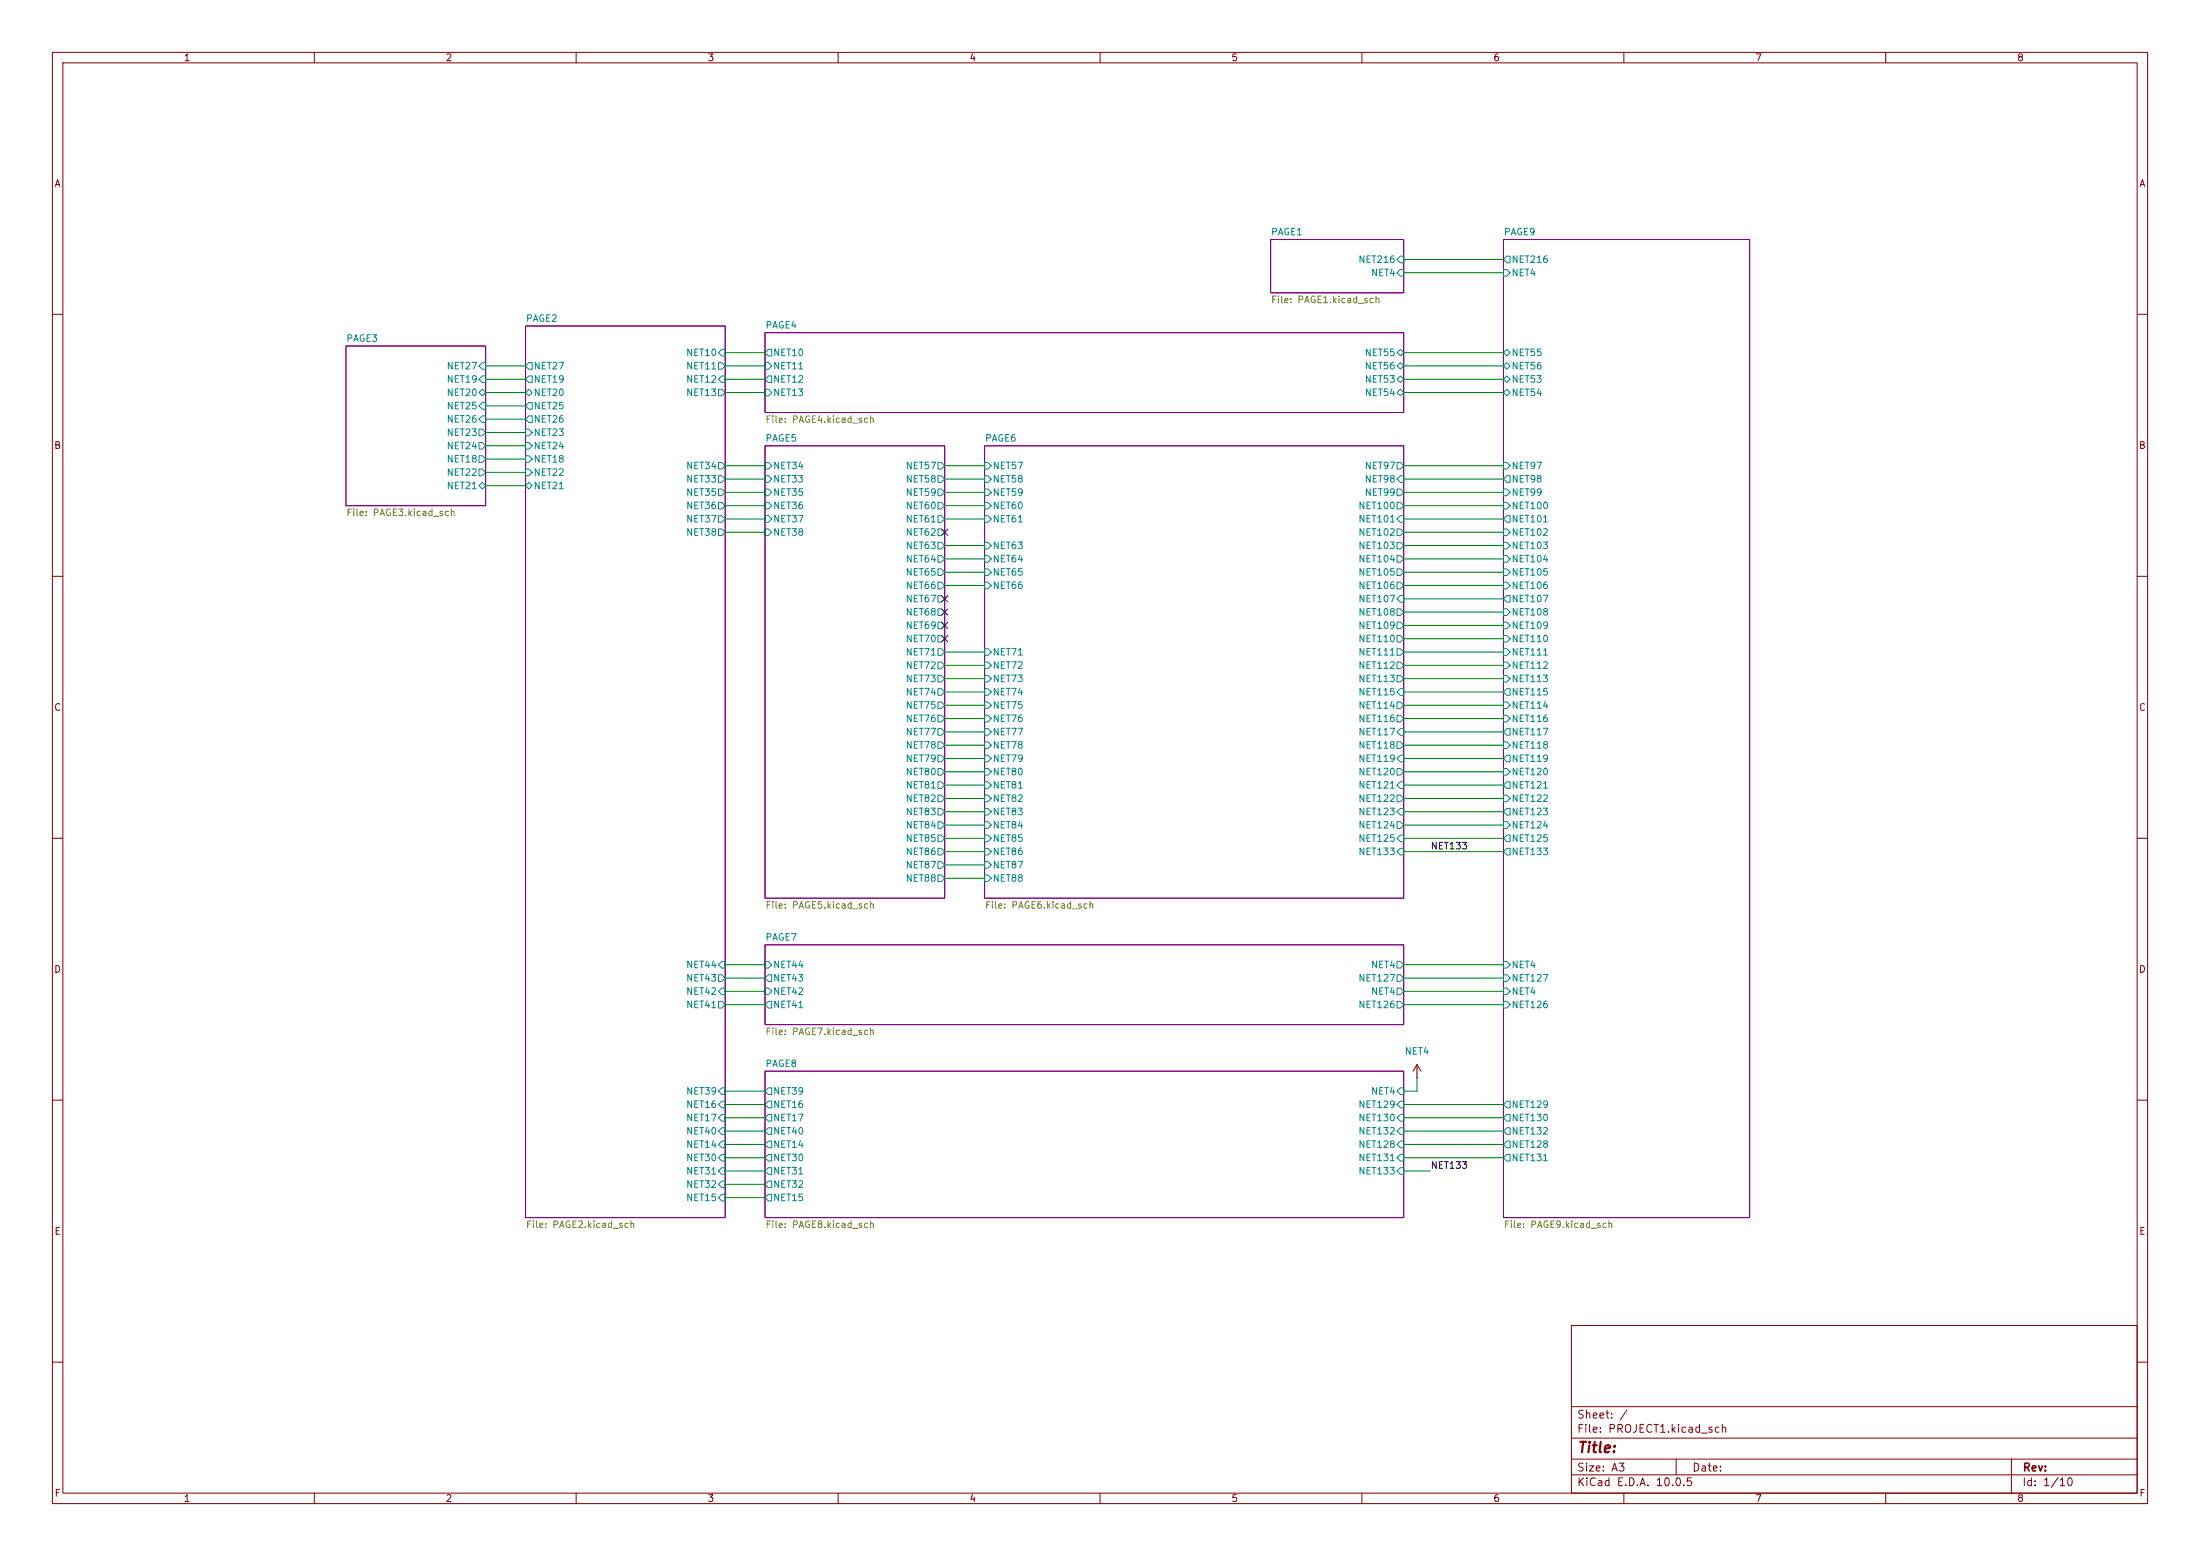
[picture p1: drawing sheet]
(kicad_sch
 (version 20260306)
 (generator "eeschema")
 (generator_version "10.0")
 (paper "A3")
 (lib_symbols
  (symbol "LIB1:+12V"
   (power global)
   (pin_numbers (hide yes))
   (pin_names
    (offset 0) (hide yes)) (exclude_from_sim no) (in_bom yes) (on_board yes)
   (in_pos_files yes)
   (duplicate_pin_numbers_are_jumpers no)
   (property "Reference" "#PWR" (at 0 -3.81 0) (show_name no) (do_not_autoplace no) (hide yes) (effects (font (size 1.27 1.27))))
   (property "Value" "NET4" (at 0 3.556 0) (show_name no) (do_not_autoplace no) (effects (font (size 1.27 1.27))))
   (property "Footprint" "" (at 0 0 0) (show_name no) (do_not_autoplace no) (hide yes) (effects (font (size 1.27 1.27))))
   (property "Datasheet" "" (at 0 0 0) (show_name no) (do_not_autoplace no) (hide yes) (effects (font (size 1.27 1.27))))
   (property "Description" "Power symbol creates a global label with name \"+12V\"" (at 0 0 0) (show_name no) (do_not_autoplace no) (hide yes) (effects (font (size 1.27 1.27))))
   (symbol "+12V_0_1"
    (polyline (pts (xy -0.762 1.27) (xy 0 2.54)) (stroke (width 0) (type default)) (fill (type none)))
    (polyline (pts (xy 0 2.54) (xy 0.762 1.27)) (stroke (width 0) (type default)) (fill (type none)))
    (polyline (pts (xy 0 0) (xy 0 2.54)) (stroke (width 0) (type default)) (fill (type none))))
   (symbol "+12V_1_1"
    (pin power_in line (at 0 0 90) (length 0) (name "" (effects (font (size 1.27 1.27)))) (number "1" (effects (font (size 1.27 1.27))))))
   (embedded_fonts no)))
 (no_connect
  (at 180.34 119.38))
 (no_connect
  (at 180.34 116.84))
 (no_connect
  (at 180.34 121.92))
 (no_connect
  (at 180.34 114.3))
 (no_connect
  (at 180.34 101.6))
 (wire
  (pts (xy 138.43 220.98) (xy 146.05 220.98))
  (stroke (width 0) (type default)))
 (wire
  (pts (xy 138.43 88.9) (xy 146.05 88.9))
  (stroke (width 0) (type default)))
 (wire
  (pts (xy 267.97 144.78) (xy 287.02 144.78))
  (stroke (width 0) (type default)))
 (wire
  (pts (xy 267.97 67.31) (xy 287.02 67.31))
  (stroke (width 0) (type default)))
 (wire
  (pts (xy 180.34 106.68) (xy 187.96 106.68))
  (stroke (width 0) (type default)))
 (wire
  (pts (xy 138.43 215.9) (xy 146.05 215.9))
  (stroke (width 0) (type default)))
 (wire
  (pts (xy 180.34 167.64) (xy 187.96 167.64))
  (stroke (width 0) (type default)))
 (wire
  (pts (xy 180.34 99.06) (xy 187.96 99.06))
  (stroke (width 0) (type default)))
 (wire
  (pts (xy 267.97 127) (xy 287.02 127))
  (stroke (width 0) (type default)))
 (wire
  (pts (xy 267.97 162.56) (xy 287.02 162.56))
  (stroke (width 0) (type default)))
 (wire
  (pts (xy 180.34 162.56) (xy 187.96 162.56))
  (stroke (width 0) (type default)))
 (wire
  (pts (xy 92.71 90.17) (xy 100.33 90.17))
  (stroke (width 0) (type default)))
 (wire
  (pts (xy 180.34 160.02) (xy 187.96 160.02))
  (stroke (width 0) (type default)))
 (wire
  (pts (xy 267.97 191.77) (xy 287.02 191.77))
  (stroke (width 0) (type default)))
 (wire
  (pts (xy 267.97 121.92) (xy 287.02 121.92))
  (stroke (width 0) (type default)))
 (wire
  (pts (xy 267.97 154.94) (xy 287.02 154.94))
  (stroke (width 0) (type default)))
 (wire
  (pts (xy 138.43 226.06) (xy 146.05 226.06))
  (stroke (width 0) (type default)))
 (wire
  (pts (xy 267.97 137.16) (xy 287.02 137.16))
  (stroke (width 0) (type default)))
 (wire
  (pts (xy 92.71 87.63) (xy 100.33 87.63))
  (stroke (width 0) (type default)))
 (wire
  (pts (xy 267.97 99.06) (xy 287.02 99.06))
  (stroke (width 0) (type default)))
 (wire
  (pts (xy 138.43 189.23) (xy 146.05 189.23))
  (stroke (width 0) (type default)))
 (wire
  (pts (xy 267.97 218.44) (xy 287.02 218.44))
  (stroke (width 0) (type default)))
 (wire
  (pts (xy 267.97 129.54) (xy 287.02 129.54))
  (stroke (width 0) (type default)))
 (wire
  (pts (xy 138.43 218.44) (xy 146.05 218.44))
  (stroke (width 0) (type default)))
 (wire
  (pts (xy 92.71 69.85) (xy 100.33 69.85))
  (stroke (width 0) (type default)))
 (wire
  (pts (xy 267.97 147.32) (xy 287.02 147.32))
  (stroke (width 0) (type default)))
 (wire
  (pts (xy 138.43 228.6) (xy 146.05 228.6))
  (stroke (width 0) (type default)))
 (wire
  (pts (xy 267.97 157.48) (xy 287.02 157.48))
  (stroke (width 0) (type default)))
 (wire
  (pts (xy 267.97 72.39) (xy 287.02 72.39))
  (stroke (width 0) (type default)))
 (wire
  (pts (xy 138.43 74.93) (xy 146.05 74.93))
  (stroke (width 0) (type default)))
 (wire
  (pts (xy 180.34 104.14) (xy 187.96 104.14))
  (stroke (width 0) (type default)))
 (wire
  (pts (xy 180.34 157.48) (xy 187.96 157.48))
  (stroke (width 0) (type default)))
 (wire
  (pts (xy 138.43 208.28) (xy 146.05 208.28))
  (stroke (width 0) (type default)))
 (wire
  (pts (xy 267.97 210.82) (xy 287.02 210.82))
  (stroke (width 0) (type default)))
 (wire
  (pts (xy 92.71 92.71) (xy 100.33 92.71))
  (stroke (width 0) (type default)))
 (wire
  (pts (xy 180.34 142.24) (xy 187.96 142.24))
  (stroke (width 0) (type default)))
 (wire
  (pts (xy 267.97 220.98) (xy 287.02 220.98))
  (stroke (width 0) (type default)))
 (wire
  (pts (xy 138.43 99.06) (xy 146.05 99.06))
  (stroke (width 0) (type default)))
 (wire
  (pts (xy 138.43 213.36) (xy 146.05 213.36))
  (stroke (width 0) (type default)))
 (wire
  (pts (xy 138.43 210.82) (xy 146.05 210.82))
  (stroke (width 0) (type default)))
 (wire
  (pts (xy 180.34 149.86) (xy 187.96 149.86))
  (stroke (width 0) (type default)))
 (wire
  (pts (xy 180.34 137.16) (xy 187.96 137.16))
  (stroke (width 0) (type default)))
 (wire
  (pts (xy 180.34 91.44) (xy 187.96 91.44))
  (stroke (width 0) (type default)))
 (wire
  (pts (xy 267.97 69.85) (xy 287.02 69.85))
  (stroke (width 0) (type default)))
 (wire
  (pts (xy 270.51 208.28) (xy 267.97 208.28))
  (stroke (width 0) (type default)))
 (wire
  (pts (xy 180.34 139.7) (xy 187.96 139.7))
  (stroke (width 0) (type default)))
 (wire
  (pts (xy 267.97 152.4) (xy 287.02 152.4))
  (stroke (width 0) (type default)))
 (wire
  (pts (xy 267.97 215.9) (xy 287.02 215.9))
  (stroke (width 0) (type default)))
 (wire
  (pts (xy 180.34 88.9) (xy 187.96 88.9))
  (stroke (width 0) (type default)))
 (wire
  (pts (xy 267.97 74.93) (xy 287.02 74.93))
  (stroke (width 0) (type default)))
 (wire
  (pts (xy 138.43 186.69) (xy 146.05 186.69))
  (stroke (width 0) (type default)))
 (wire
  (pts (xy 92.71 80.01) (xy 100.33 80.01))
  (stroke (width 0) (type default)))
 (wire
  (pts (xy 180.34 134.62) (xy 187.96 134.62))
  (stroke (width 0) (type default)))
 (wire
  (pts (xy 267.97 91.44) (xy 287.02 91.44))
  (stroke (width 0) (type default)))
 (wire
  (pts (xy 92.71 74.93) (xy 100.33 74.93))
  (stroke (width 0) (type default)))
 (wire
  (pts (xy 267.97 149.86) (xy 287.02 149.86))
  (stroke (width 0) (type default)))
 (wire
  (pts (xy 138.43 93.98) (xy 146.05 93.98))
  (stroke (width 0) (type default)))
 (wire
  (pts (xy 273.05 223.52) (xy 267.97 223.52))
  (stroke (width 0) (type default)))
 (wire
  (pts (xy 267.97 189.23) (xy 287.02 189.23))
  (stroke (width 0) (type default)))
 (wire
  (pts (xy 180.34 132.08) (xy 187.96 132.08))
  (stroke (width 0) (type default)))
 (wire
  (pts (xy 267.97 109.22) (xy 287.02 109.22))
  (stroke (width 0) (type default)))
 (wire
  (pts (xy 138.43 96.52) (xy 146.05 96.52))
  (stroke (width 0) (type default)))
 (wire
  (pts (xy 180.34 129.54) (xy 187.96 129.54))
  (stroke (width 0) (type default)))
 (wire
  (pts (xy 92.71 72.39) (xy 100.33 72.39))
  (stroke (width 0) (type default)))
 (wire
  (pts (xy 267.97 114.3) (xy 287.02 114.3))
  (stroke (width 0) (type default)))
 (wire
  (pts (xy 180.34 127) (xy 187.96 127))
  (stroke (width 0) (type default)))
 (wire
  (pts (xy 267.97 134.62) (xy 287.02 134.62))
  (stroke (width 0) (type default)))
 (wire
  (pts (xy 267.97 52.07) (xy 287.02 52.07))
  (stroke (width 0) (type default)))
 (wire
  (pts (xy 267.97 88.9) (xy 287.02 88.9))
  (stroke (width 0) (type default)))
 (wire
  (pts (xy 267.97 111.76) (xy 287.02 111.76))
  (stroke (width 0) (type default)))
 (wire
  (pts (xy 138.43 184.15) (xy 146.05 184.15))
  (stroke (width 0) (type default)))
 (wire
  (pts (xy 267.97 132.08) (xy 287.02 132.08))
  (stroke (width 0) (type default)))
 (wire
  (pts (xy 267.97 116.84) (xy 287.02 116.84))
  (stroke (width 0) (type default)))
 (wire
  (pts (xy 267.97 184.15) (xy 287.02 184.15))
  (stroke (width 0) (type default)))
 (wire
  (pts (xy 180.34 144.78) (xy 187.96 144.78))
  (stroke (width 0) (type default)))
 (wire
  (pts (xy 180.34 111.76) (xy 187.96 111.76))
  (stroke (width 0) (type default)))
 (wire
  (pts (xy 138.43 191.77) (xy 146.05 191.77))
  (stroke (width 0) (type default)))
 (wire
  (pts (xy 180.34 109.22) (xy 187.96 109.22))
  (stroke (width 0) (type default)))
 (wire
  (pts (xy 267.97 139.7) (xy 287.02 139.7))
  (stroke (width 0) (type default)))
 (wire
  (pts (xy 267.97 96.52) (xy 287.02 96.52))
  (stroke (width 0) (type default)))
 (wire
  (pts (xy 267.97 49.53) (xy 287.02 49.53))
  (stroke (width 0) (type default)))
 (wire
  (pts (xy 180.34 124.46) (xy 187.96 124.46))
  (stroke (width 0) (type default)))
 (wire
  (pts (xy 270.51 205.74) (xy 270.51 208.28))
  (stroke (width 0) (type default)))
 (wire
  (pts (xy 138.43 69.85) (xy 146.05 69.85))
  (stroke (width 0) (type default)))
 (wire
  (pts (xy 180.34 165.1) (xy 187.96 165.1))
  (stroke (width 0) (type default)))
 (wire
  (pts (xy 267.97 106.68) (xy 287.02 106.68))
  (stroke (width 0) (type default)))
 (wire
  (pts (xy 267.97 213.36) (xy 287.02 213.36))
  (stroke (width 0) (type default)))
 (wire
  (pts (xy 267.97 142.24) (xy 287.02 142.24))
  (stroke (width 0) (type default)))
 (wire
  (pts (xy 92.71 85.09) (xy 100.33 85.09))
  (stroke (width 0) (type default)))
 (wire
  (pts (xy 267.97 186.69) (xy 287.02 186.69))
  (stroke (width 0) (type default)))
 (wire
  (pts (xy 267.97 104.14) (xy 287.02 104.14))
  (stroke (width 0) (type default)))
 (wire
  (pts (xy 267.97 119.38) (xy 287.02 119.38))
  (stroke (width 0) (type default)))
 (wire
  (pts (xy 180.34 152.4) (xy 187.96 152.4))
  (stroke (width 0) (type default)))
 (wire
  (pts (xy 92.71 82.55) (xy 100.33 82.55))
  (stroke (width 0) (type default)))
 (wire
  (pts (xy 138.43 67.31) (xy 146.05 67.31))
  (stroke (width 0) (type default)))
 (wire
  (pts (xy 180.34 147.32) (xy 187.96 147.32))
  (stroke (width 0) (type default)))
 (wire
  (pts (xy 92.71 77.47) (xy 100.33 77.47))
  (stroke (width 0) (type default)))
 (wire
  (pts (xy 180.34 96.52) (xy 187.96 96.52))
  (stroke (width 0) (type default)))
 (wire
  (pts (xy 267.97 101.6) (xy 287.02 101.6))
  (stroke (width 0) (type default)))
 (wire
  (pts (xy 180.34 154.94) (xy 187.96 154.94))
  (stroke (width 0) (type default)))
 (wire
  (pts (xy 267.97 124.46) (xy 287.02 124.46))
  (stroke (width 0) (type default)))
 (wire
  (pts (xy 267.97 160.02) (xy 287.02 160.02))
  (stroke (width 0) (type default)))
 (wire
  (pts (xy 138.43 91.44) (xy 146.05 91.44))
  (stroke (width 0) (type default)))
 (wire
  (pts (xy 180.34 93.98) (xy 187.96 93.98))
  (stroke (width 0) (type default)))
 (wire
  (pts (xy 138.43 72.39) (xy 146.05 72.39))
  (stroke (width 0) (type default)))
 (wire
  (pts (xy 138.43 101.6) (xy 146.05 101.6))
  (stroke (width 0) (type default)))
 (wire
  (pts (xy 267.97 93.98) (xy 287.02 93.98))
  (stroke (width 0) (type default)))
 (wire
  (pts (xy 138.43 223.52) (xy 146.05 223.52))
  (stroke (width 0) (type default)))
 (label "NET133"
  (at 273.05 223.52 0)
  (effects (font (size 1.27 1.27)) (justify left bottom)))
 (label "NET133"
  (at 273.05 162.56 0)
  (effects (font (size 1.27 1.27)) (justify left bottom)))
 (symbol
  (lib_id "LIB1:+12V")
  (at 270.51 205.74 0)
  (unit 1)
  (body_style 1)
  (exclude_from_sim no)
  (in_bom yes)
  (on_board yes)
  (in_pos_files yes)
  (dnp no)
  (fields_autoplaced yes)
  (property "Reference" "#PWR0147" (at 270.51 209.55 0) (hide yes) (show_name no) (do_not_autoplace no) (effects (font (size 1.27 1.27))))
  (property "Value" "NET4" (at 270.51 200.66 0) (show_name no) (do_not_autoplace no) (effects (font (size 1.27 1.27))))
  (property "Footprint" "" (at 270.51 205.74 0) (hide yes) (show_name no) (do_not_autoplace no) (effects (font (size 1.27 1.27))))
  (property "Datasheet" "" (at 270.51 205.74 0) (hide yes) (show_name no) (do_not_autoplace no) (effects (font (size 1.27 1.27))))
  (property "Description" "Power symbol creates a global label with name \"+12V\"" (at 270.51 205.74 0) (hide yes) (show_name no) (do_not_autoplace no) (effects (font (size 1.27 1.27))))
  (pin "1"))
 (sheet
  (at 100.33 62.23)
  (size 38.1 170.18)
  (exclude_from_sim no)
  (in_bom yes)
  (on_board yes)
  (dnp no)
  (fields_autoplaced yes)
  (stroke (width 0.1524) (type solid))
  (fill (color 0 0 0 0))
  (property "Sheetname" "PAGE2" (at 100.33 61.5184 0) (show_name no) (do_not_autoplace no) (effects (font (size 1.27 1.27)) (justify left bottom)))
  (property "Sheetfile" "PAGE2.kicad_sch" (at 100.33 232.9946 0) (show_name no) (do_not_autoplace no) (effects (font (size 1.27 1.27)) (justify left top)))
  (pin "NET18" input (at 100.33 87.63 180) (effects (font (size 1.27 1.27)) (justify left)))
  (pin "NET19" output (at 100.33 72.39 180) (effects (font (size 1.27 1.27)) (justify left)))
  (pin "NET20" bidirectional (at 100.33 74.93 180) (effects (font (size 1.27 1.27)) (justify left)))
  (pin "NET21" bidirectional (at 100.33 92.71 180) (effects (font (size 1.27 1.27)) (justify left)))
  (pin "NET22" input (at 100.33 90.17 180) (effects (font (size 1.27 1.27)) (justify left)))
  (pin "NET23" input (at 100.33 82.55 180) (effects (font (size 1.27 1.27)) (justify left)))
  (pin "NET24" input (at 100.33 85.09 180) (effects (font (size 1.27 1.27)) (justify left)))
  (pin "NET25" output (at 100.33 77.47 180) (effects (font (size 1.27 1.27)) (justify left)))
  (pin "NET26" output (at 100.33 80.01 180) (effects (font (size 1.27 1.27)) (justify left)))
  (pin "NET27" output (at 100.33 69.85 180) (effects (font (size 1.27 1.27)) (justify left)))
  (pin "NET10" input (at 138.43 67.31 0) (effects (font (size 1.27 1.27)) (justify right)))
  (pin "NET11" output (at 138.43 69.85 0) (effects (font (size 1.27 1.27)) (justify right)))
  (pin "NET12" input (at 138.43 72.39 0) (effects (font (size 1.27 1.27)) (justify right)))
  (pin "NET13" output (at 138.43 74.93 0) (effects (font (size 1.27 1.27)) (justify right)))
  (pin "NET33" output (at 138.43 91.44 0) (effects (font (size 1.27 1.27)) (justify right)))
  (pin "NET34" output (at 138.43 88.9 0) (effects (font (size 1.27 1.27)) (justify right)))
  (pin "NET35" output (at 138.43 93.98 0) (effects (font (size 1.27 1.27)) (justify right)))
  (pin "NET36" output (at 138.43 96.52 0) (effects (font (size 1.27 1.27)) (justify right)))
  (pin "NET37" output (at 138.43 99.06 0) (effects (font (size 1.27 1.27)) (justify right)))
  (pin "NET38" output (at 138.43 101.6 0) (effects (font (size 1.27 1.27)) (justify right)))
  (pin "NET41" output (at 138.43 191.77 0) (effects (font (size 1.27 1.27)) (justify right)))
  (pin "NET42" input (at 138.43 189.23 0) (effects (font (size 1.27 1.27)) (justify right)))
  (pin "NET43" output (at 138.43 186.69 0) (effects (font (size 1.27 1.27)) (justify right)))
  (pin "NET44" input (at 138.43 184.15 0) (effects (font (size 1.27 1.27)) (justify right)))
  (pin "NET14" input (at 138.43 218.44 0) (effects (font (size 1.27 1.27)) (justify right)))
  (pin "NET16" input (at 138.43 210.82 0) (effects (font (size 1.27 1.27)) (justify right)))
  (pin "NET17" input (at 138.43 213.36 0) (effects (font (size 1.27 1.27)) (justify right)))
  (pin "NET30" input (at 138.43 220.98 0) (effects (font (size 1.27 1.27)) (justify right)))
  (pin "NET39" input (at 138.43 208.28 0) (effects (font (size 1.27 1.27)) (justify right)))
  (pin "NET40" input (at 138.43 215.9 0) (effects (font (size 1.27 1.27)) (justify right)))
  (pin "NET31" input (at 138.43 223.52 0) (effects (font (size 1.27 1.27)) (justify right)))
  (pin "NET32" input (at 138.43 226.06 0) (effects (font (size 1.27 1.27)) (justify right)))
  (pin "NET15" input (at 138.43 228.6 0) (effects (font (size 1.27 1.27)) (justify right))))
 (sheet
  (at 146.05 63.5)
  (size 121.92 15.24)
  (exclude_from_sim no)
  (in_bom yes)
  (on_board yes)
  (dnp no)
  (fields_autoplaced yes)
  (stroke (width 0.1524) (type solid))
  (fill (color 0 0 0 0))
  (property "Sheetname" "PAGE4" (at 146.05 62.7884 0) (show_name no) (do_not_autoplace no) (effects (font (size 1.27 1.27)) (justify left bottom)))
  (property "Sheetfile" "PAGE4.kicad_sch" (at 146.05 79.3246 0) (show_name no) (do_not_autoplace no) (effects (font (size 1.27 1.27)) (justify left top)))
  (pin "NET53" bidirectional (at 267.97 72.39 0) (effects (font (size 1.27 1.27)) (justify right)))
  (pin "NET54" bidirectional (at 267.97 74.93 0) (effects (font (size 1.27 1.27)) (justify right)))
  (pin "NET10" output (at 146.05 67.31 180) (effects (font (size 1.27 1.27)) (justify left)))
  (pin "NET11" input (at 146.05 69.85 180) (effects (font (size 1.27 1.27)) (justify left)))
  (pin "NET55" bidirectional (at 267.97 67.31 0) (effects (font (size 1.27 1.27)) (justify right)))
  (pin "NET56" bidirectional (at 267.97 69.85 0) (effects (font (size 1.27 1.27)) (justify right)))
  (pin "NET12" output (at 146.05 72.39 180) (effects (font (size 1.27 1.27)) (justify left)))
  (pin "NET13" input (at 146.05 74.93 180) (effects (font (size 1.27 1.27)) (justify left))))
 (sheet
  (at 146.05 204.47)
  (size 121.92 27.94)
  (exclude_from_sim no)
  (in_bom yes)
  (on_board yes)
  (dnp no)
  (fields_autoplaced yes)
  (stroke (width 0.1524) (type solid))
  (fill (color 0 0 0 0))
  (property "Sheetname" "PAGE8" (at 146.05 203.7584 0) (show_name no) (do_not_autoplace no) (effects (font (size 1.27 1.27)) (justify left bottom)))
  (property "Sheetfile" "PAGE8.kicad_sch" (at 146.05 232.9946 0) (show_name no) (do_not_autoplace no) (effects (font (size 1.27 1.27)) (justify left top)))
  (pin "NET4" input (at 267.97 208.28 0) (effects (font (size 1.27 1.27)) (justify right)))
  (pin "NET14" output (at 146.05 218.44 180) (effects (font (size 1.27 1.27)) (justify left)))
  (pin "NET128" input (at 267.97 218.44 0) (effects (font (size 1.27 1.27)) (justify right)))
  (pin "NET16" output (at 146.05 210.82 180) (effects (font (size 1.27 1.27)) (justify left)))
  (pin "NET129" input (at 267.97 210.82 0) (effects (font (size 1.27 1.27)) (justify right)))
  (pin "NET17" output (at 146.05 213.36 180) (effects (font (size 1.27 1.27)) (justify left)))
  (pin "NET130" input (at 267.97 213.36 0) (effects (font (size 1.27 1.27)) (justify right)))
  (pin "NET39" output (at 146.05 208.28 180) (effects (font (size 1.27 1.27)) (justify left)))
  (pin "NET40" output (at 146.05 215.9 180) (effects (font (size 1.27 1.27)) (justify left)))
  (pin "NET132" input (at 267.97 215.9 0) (effects (font (size 1.27 1.27)) (justify right)))
  (pin "NET30" output (at 146.05 220.98 180) (effects (font (size 1.27 1.27)) (justify left)))
  (pin "NET131" input (at 267.97 220.98 0) (effects (font (size 1.27 1.27)) (justify right)))
  (pin "NET31" output (at 146.05 223.52 180) (effects (font (size 1.27 1.27)) (justify left)))
  (pin "NET32" output (at 146.05 226.06 180) (effects (font (size 1.27 1.27)) (justify left)))
  (pin "NET15" output (at 146.05 228.6 180) (effects (font (size 1.27 1.27)) (justify left)))
  (pin "NET133" input (at 267.97 223.52 0) (effects (font (size 1.27 1.27)) (justify right))))
 (sheet
  (at 66.04 66.04)
  (size 26.67 30.48)
  (exclude_from_sim no)
  (in_bom yes)
  (on_board yes)
  (dnp no)
  (fields_autoplaced yes)
  (stroke (width 0.1524) (type solid))
  (fill (color 0 0 0 0))
  (property "Sheetname" "PAGE3" (at 66.04 65.3284 0) (show_name no) (do_not_autoplace no) (effects (font (size 1.27 1.27)) (justify left bottom)))
  (property "Sheetfile" "PAGE3.kicad_sch" (at 66.04 97.1046 0) (show_name no) (do_not_autoplace no) (effects (font (size 1.27 1.27)) (justify left top)))
  (pin "NET18" output (at 92.71 87.63 0) (effects (font (size 1.27 1.27)) (justify right)))
  (pin "NET19" input (at 92.71 72.39 0) (effects (font (size 1.27 1.27)) (justify right)))
  (pin "NET20" bidirectional (at 92.71 74.93 0) (effects (font (size 1.27 1.27)) (justify right)))
  (pin "NET21" bidirectional (at 92.71 92.71 0) (effects (font (size 1.27 1.27)) (justify right)))
  (pin "NET22" output (at 92.71 90.17 0) (effects (font (size 1.27 1.27)) (justify right)))
  (pin "NET23" output (at 92.71 82.55 0) (effects (font (size 1.27 1.27)) (justify right)))
  (pin "NET24" output (at 92.71 85.09 0) (effects (font (size 1.27 1.27)) (justify right)))
  (pin "NET25" input (at 92.71 77.47 0) (effects (font (size 1.27 1.27)) (justify right)))
  (pin "NET26" input (at 92.71 80.01 0) (effects (font (size 1.27 1.27)) (justify right)))
  (pin "NET27" input (at 92.71 69.85 0) (effects (font (size 1.27 1.27)) (justify right))))
 (sheet
  (at 146.05 180.34)
  (size 121.92 15.24)
  (exclude_from_sim no)
  (in_bom yes)
  (on_board yes)
  (dnp no)
  (fields_autoplaced yes)
  (stroke (width 0.1524) (type solid))
  (fill (color 0 0 0 0))
  (property "Sheetname" "PAGE7" (at 146.05 179.6284 0) (show_name no) (do_not_autoplace no) (effects (font (size 1.27 1.27)) (justify left bottom)))
  (property "Sheetfile" "PAGE7.kicad_sch" (at 146.05 196.1646 0) (show_name no) (do_not_autoplace no) (effects (font (size 1.27 1.27)) (justify left top)))
  (pin "NET126" output (at 267.97 191.77 0) (effects (font (size 1.27 1.27)) (justify right)))
  (pin "NET4" output (at 267.97 189.23 0) (effects (font (size 1.27 1.27)) (justify right)))
  (pin "NET41" output (at 146.05 191.77 180) (effects (font (size 1.27 1.27)) (justify left)))
  (pin "NET42" input (at 146.05 189.23 180) (effects (font (size 1.27 1.27)) (justify left)))
  (pin "NET127" output (at 267.97 186.69 0) (effects (font (size 1.27 1.27)) (justify right)))
  (pin "NET4" output (at 267.97 184.15 0) (effects (font (size 1.27 1.27)) (justify right)))
  (pin "NET43" output (at 146.05 186.69 180) (effects (font (size 1.27 1.27)) (justify left)))
  (pin "NET44" input (at 146.05 184.15 180) (effects (font (size 1.27 1.27)) (justify left))))
 (sheet
  (at 287.02 45.72)
  (size 46.99 186.69)
  (exclude_from_sim no)
  (in_bom yes)
  (on_board yes)
  (dnp no)
  (fields_autoplaced yes)
  (stroke (width 0.1524) (type solid))
  (fill (color 0 0 0 0))
  (property "Sheetname" "PAGE9" (at 287.02 45.0084 0) (show_name no) (do_not_autoplace no) (effects (font (size 1.27 1.27)) (justify left bottom)))
  (property "Sheetfile" "PAGE9.kicad_sch" (at 287.02 232.9946 0) (show_name no) (do_not_autoplace no) (effects (font (size 1.27 1.27)) (justify left top)))
  (pin "NET97" input (at 287.02 88.9 180) (effects (font (size 1.27 1.27)) (justify left)))
  (pin "NET98" output (at 287.02 91.44 180) (effects (font (size 1.27 1.27)) (justify left)))
  (pin "NET99" input (at 287.02 93.98 180) (effects (font (size 1.27 1.27)) (justify left)))
  (pin "NET100" input (at 287.02 96.52 180) (effects (font (size 1.27 1.27)) (justify left)))
  (pin "NET102" input (at 287.02 101.6 180) (effects (font (size 1.27 1.27)) (justify left)))
  (pin "NET103" input (at 287.02 104.14 180) (effects (font (size 1.27 1.27)) (justify left)))
  (pin "NET104" input (at 287.02 106.68 180) (effects (font (size 1.27 1.27)) (justify left)))
  (pin "NET105" input (at 287.02 109.22 180) (effects (font (size 1.27 1.27)) (justify left)))
  (pin "NET106" input (at 287.02 111.76 180) (effects (font (size 1.27 1.27)) (justify left)))
  (pin "NET108" input (at 287.02 116.84 180) (effects (font (size 1.27 1.27)) (justify left)))
  (pin "NET109" input (at 287.02 119.38 180) (effects (font (size 1.27 1.27)) (justify left)))
  (pin "NET110" input (at 287.02 121.92 180) (effects (font (size 1.27 1.27)) (justify left)))
  (pin "NET111" input (at 287.02 124.46 180) (effects (font (size 1.27 1.27)) (justify left)))
  (pin "NET112" input (at 287.02 127 180) (effects (font (size 1.27 1.27)) (justify left)))
  (pin "NET113" input (at 287.02 129.54 180) (effects (font (size 1.27 1.27)) (justify left)))
  (pin "NET114" input (at 287.02 134.62 180) (effects (font (size 1.27 1.27)) (justify left)))
  (pin "NET115" output (at 287.02 132.08 180) (effects (font (size 1.27 1.27)) (justify left)))
  (pin "NET116" input (at 287.02 137.16 180) (effects (font (size 1.27 1.27)) (justify left)))
  (pin "NET117" output (at 287.02 139.7 180) (effects (font (size 1.27 1.27)) (justify left)))
  (pin "NET118" input (at 287.02 142.24 180) (effects (font (size 1.27 1.27)) (justify left)))
  (pin "NET119" output (at 287.02 144.78 180) (effects (font (size 1.27 1.27)) (justify left)))
  (pin "NET120" input (at 287.02 147.32 180) (effects (font (size 1.27 1.27)) (justify left)))
  (pin "NET121" output (at 287.02 149.86 180) (effects (font (size 1.27 1.27)) (justify left)))
  (pin "NET122" input (at 287.02 152.4 180) (effects (font (size 1.27 1.27)) (justify left)))
  (pin "NET123" output (at 287.02 154.94 180) (effects (font (size 1.27 1.27)) (justify left)))
  (pin "NET124" input (at 287.02 157.48 180) (effects (font (size 1.27 1.27)) (justify left)))
  (pin "NET125" output (at 287.02 160.02 180) (effects (font (size 1.27 1.27)) (justify left)))
  (pin "NET101" output (at 287.02 99.06 180) (effects (font (size 1.27 1.27)) (justify left)))
  (pin "NET107" output (at 287.02 114.3 180) (effects (font (size 1.27 1.27)) (justify left)))
  (pin "NET216" output (at 287.02 49.53 180) (effects (font (size 1.27 1.27)) (justify left)))
  (pin "NET4" output (at 287.02 52.07 180) (effects (font (size 1.27 1.27)) (justify left)))
  (pin "NET53" bidirectional (at 287.02 72.39 180) (effects (font (size 1.27 1.27)) (justify left)))
  (pin "NET54" bidirectional (at 287.02 74.93 180) (effects (font (size 1.27 1.27)) (justify left)))
  (pin "NET55" bidirectional (at 287.02 67.31 180) (effects (font (size 1.27 1.27)) (justify left)))
  (pin "NET56" bidirectional (at 287.02 69.85 180) (effects (font (size 1.27 1.27)) (justify left)))
  (pin "NET128" output (at 287.02 218.44 180) (effects (font (size 1.27 1.27)) (justify left)))
  (pin "NET129" output (at 287.02 210.82 180) (effects (font (size 1.27 1.27)) (justify left)))
  (pin "NET130" output (at 287.02 213.36 180) (effects (font (size 1.27 1.27)) (justify left)))
  (pin "NET131" output (at 287.02 220.98 180) (effects (font (size 1.27 1.27)) (justify left)))
  (pin "NET132" output (at 287.02 215.9 180) (effects (font (size 1.27 1.27)) (justify left)))
  (pin "NET126" input (at 287.02 191.77 180) (effects (font (size 1.27 1.27)) (justify left)))
  (pin "NET4" input (at 287.02 189.23 180) (effects (font (size 1.27 1.27)) (justify left)))
  (pin "NET127" input (at 287.02 186.69 180) (effects (font (size 1.27 1.27)) (justify left)))
  (pin "NET4" input (at 287.02 184.15 180) (effects (font (size 1.27 1.27)) (justify left)))
  (pin "NET133" output (at 287.02 162.56 180) (effects (font (size 1.27 1.27)) (justify left))))
 (sheet
  (at 187.96 85.09)
  (size 80.01 86.36)
  (exclude_from_sim no)
  (in_bom yes)
  (on_board yes)
  (dnp no)
  (fields_autoplaced yes)
  (stroke (width 0.1524) (type solid))
  (fill (color 0 0 0 0))
  (property "Sheetname" "PAGE6" (at 187.96 84.3784 0) (show_name no) (do_not_autoplace no) (effects (font (size 1.27 1.27)) (justify left bottom)))
  (property "Sheetfile" "PAGE6.kicad_sch" (at 187.96 172.0346 0) (show_name no) (do_not_autoplace no) (effects (font (size 1.27 1.27)) (justify left top)))
  (pin "NET97" output (at 267.97 88.9 0) (effects (font (size 1.27 1.27)) (justify right)))
  (pin "NET81" input (at 187.96 149.86 180) (effects (font (size 1.27 1.27)) (justify left)))
  (pin "NET98" input (at 267.97 91.44 0) (effects (font (size 1.27 1.27)) (justify right)))
  (pin "NET73" input (at 187.96 129.54 180) (effects (font (size 1.27 1.27)) (justify left)))
  (pin "NET84" input (at 187.96 157.48 180) (effects (font (size 1.27 1.27)) (justify left)))
  (pin "NET99" output (at 267.97 93.98 0) (effects (font (size 1.27 1.27)) (justify right)))
  (pin "NET88" input (at 187.96 167.64 180) (effects (font (size 1.27 1.27)) (justify left)))
  (pin "NET100" output (at 267.97 96.52 0) (effects (font (size 1.27 1.27)) (justify right)))
  (pin "NET101" input (at 267.97 99.06 0) (effects (font (size 1.27 1.27)) (justify right)))
  (pin "NET79" input (at 187.96 144.78 180) (effects (font (size 1.27 1.27)) (justify left)))
  (pin "NET102" output (at 267.97 101.6 0) (effects (font (size 1.27 1.27)) (justify right)))
  (pin "NET64" input (at 187.96 106.68 180) (effects (font (size 1.27 1.27)) (justify left)))
  (pin "NET103" output (at 267.97 104.14 0) (effects (font (size 1.27 1.27)) (justify right)))
  (pin "NET86" input (at 187.96 162.56 180) (effects (font (size 1.27 1.27)) (justify left)))
  (pin "NET104" output (at 267.97 106.68 0) (effects (font (size 1.27 1.27)) (justify right)))
  (pin "NET59" input (at 187.96 93.98 180) (effects (font (size 1.27 1.27)) (justify left)))
  (pin "NET105" output (at 267.97 109.22 0) (effects (font (size 1.27 1.27)) (justify right)))
  (pin "NET80" input (at 187.96 147.32 180) (effects (font (size 1.27 1.27)) (justify left)))
  (pin "NET106" output (at 267.97 111.76 0) (effects (font (size 1.27 1.27)) (justify right)))
  (pin "NET107" input (at 267.97 114.3 0) (effects (font (size 1.27 1.27)) (justify right)))
  (pin "NET78" input (at 187.96 142.24 180) (effects (font (size 1.27 1.27)) (justify left)))
  (pin "NET108" output (at 267.97 116.84 0) (effects (font (size 1.27 1.27)) (justify right)))
  (pin "NET63" input (at 187.96 104.14 180) (effects (font (size 1.27 1.27)) (justify left)))
  (pin "NET109" output (at 267.97 119.38 0) (effects (font (size 1.27 1.27)) (justify right)))
  (pin "NET87" input (at 187.96 165.1 180) (effects (font (size 1.27 1.27)) (justify left)))
  (pin "NET110" output (at 267.97 121.92 0) (effects (font (size 1.27 1.27)) (justify right)))
  (pin "NET72" input (at 187.96 127 180) (effects (font (size 1.27 1.27)) (justify left)))
  (pin "NET111" output (at 267.97 124.46 0) (effects (font (size 1.27 1.27)) (justify right)))
  (pin "NET71" input (at 187.96 124.46 180) (effects (font (size 1.27 1.27)) (justify left)))
  (pin "NET112" output (at 267.97 127 0) (effects (font (size 1.27 1.27)) (justify right)))
  (pin "NET77" input (at 187.96 139.7 180) (effects (font (size 1.27 1.27)) (justify left)))
  (pin "NET113" output (at 267.97 129.54 0) (effects (font (size 1.27 1.27)) (justify right)))
  (pin "NET85" input (at 187.96 160.02 180) (effects (font (size 1.27 1.27)) (justify left)))
  (pin "NET114" output (at 267.97 134.62 0) (effects (font (size 1.27 1.27)) (justify right)))
  (pin "NET83" input (at 187.96 154.94 180) (effects (font (size 1.27 1.27)) (justify left)))
  (pin "NET82" input (at 187.96 152.4 180) (effects (font (size 1.27 1.27)) (justify left)))
  (pin "NET116" output (at 267.97 137.16 0) (effects (font (size 1.27 1.27)) (justify right)))
  (pin "NET117" input (at 267.97 139.7 0) (effects (font (size 1.27 1.27)) (justify right)))
  (pin "NET60" input (at 187.96 96.52 180) (effects (font (size 1.27 1.27)) (justify left)))
  (pin "NET118" output (at 267.97 142.24 0) (effects (font (size 1.27 1.27)) (justify right)))
  (pin "NET57" input (at 187.96 88.9 180) (effects (font (size 1.27 1.27)) (justify left)))
  (pin "NET119" input (at 267.97 144.78 0) (effects (font (size 1.27 1.27)) (justify right)))
  (pin "NET61" input (at 187.96 99.06 180) (effects (font (size 1.27 1.27)) (justify left)))
  (pin "NET120" output (at 267.97 147.32 0) (effects (font (size 1.27 1.27)) (justify right)))
  (pin "NET66" input (at 187.96 111.76 180) (effects (font (size 1.27 1.27)) (justify left)))
  (pin "NET121" input (at 267.97 149.86 0) (effects (font (size 1.27 1.27)) (justify right)))
  (pin "NET58" input (at 187.96 91.44 180) (effects (font (size 1.27 1.27)) (justify left)))
  (pin "NET122" output (at 267.97 152.4 0) (effects (font (size 1.27 1.27)) (justify right)))
  (pin "NET74" input (at 187.96 132.08 180) (effects (font (size 1.27 1.27)) (justify left)))
  (pin "NET123" input (at 267.97 154.94 0) (effects (font (size 1.27 1.27)) (justify right)))
  (pin "NET75" input (at 187.96 134.62 180) (effects (font (size 1.27 1.27)) (justify left)))
  (pin "NET124" output (at 267.97 157.48 0) (effects (font (size 1.27 1.27)) (justify right)))
  (pin "NET76" input (at 187.96 137.16 180) (effects (font (size 1.27 1.27)) (justify left)))
  (pin "NET125" input (at 267.97 160.02 0) (effects (font (size 1.27 1.27)) (justify right)))
  (pin "NET65" input (at 187.96 109.22 180) (effects (font (size 1.27 1.27)) (justify left)))
  (pin "NET115" input (at 267.97 132.08 0) (effects (font (size 1.27 1.27)) (justify right)))
  (pin "NET133" input (at 267.97 162.56 0) (effects (font (size 1.27 1.27)) (justify right))))
 (sheet
  (at 242.57 45.72)
  (size 25.4 10.16)
  (exclude_from_sim no)
  (in_bom yes)
  (on_board yes)
  (dnp no)
  (fields_autoplaced yes)
  (stroke (width 0.1524) (type solid))
  (fill (color 0 0 0 0))
  (property "Sheetname" "PAGE1" (at 242.57 45.0084 0) (show_name no) (do_not_autoplace no) (effects (font (size 1.27 1.27)) (justify left bottom)))
  (property "Sheetfile" "PAGE1.kicad_sch" (at 242.57 56.4646 0) (show_name no) (do_not_autoplace no) (effects (font (size 1.27 1.27)) (justify left top)))
  (pin "NET216" input (at 267.97 49.53 0) (effects (font (size 1.27 1.27)) (justify right)))
  (pin "NET4" input (at 267.97 52.07 0) (effects (font (size 1.27 1.27)) (justify right))))
 (sheet
  (at 146.05 85.09)
  (size 34.29 86.36)
  (exclude_from_sim no)
  (in_bom yes)
  (on_board yes)
  (dnp no)
  (fields_autoplaced yes)
  (stroke (width 0.1524) (type solid))
  (fill (color 0 0 0 0))
  (property "Sheetname" "PAGE5" (at 146.05 84.3784 0) (show_name no) (do_not_autoplace no) (effects (font (size 1.27 1.27)) (justify left bottom)))
  (property "Sheetfile" "PAGE5.kicad_sch" (at 146.05 172.0346 0) (show_name no) (do_not_autoplace no) (effects (font (size 1.27 1.27)) (justify left top)))
  (pin "NET57" output (at 180.34 88.9 0) (effects (font (size 1.27 1.27)) (justify right)))
  (pin "NET58" output (at 180.34 91.44 0) (effects (font (size 1.27 1.27)) (justify right)))
  (pin "NET59" output (at 180.34 93.98 0) (effects (font (size 1.27 1.27)) (justify right)))
  (pin "NET60" output (at 180.34 96.52 0) (effects (font (size 1.27 1.27)) (justify right)))
  (pin "NET61" output (at 180.34 99.06 0) (effects (font (size 1.27 1.27)) (justify right)))
  (pin "NET62" output (at 180.34 101.6 0) (effects (font (size 1.27 1.27)) (justify right)))
  (pin "NET63" output (at 180.34 104.14 0) (effects (font (size 1.27 1.27)) (justify right)))
  (pin "NET64" output (at 180.34 106.68 0) (effects (font (size 1.27 1.27)) (justify right)))
  (pin "NET65" output (at 180.34 109.22 0) (effects (font (size 1.27 1.27)) (justify right)))
  (pin "NET66" output (at 180.34 111.76 0) (effects (font (size 1.27 1.27)) (justify right)))
  (pin "NET67" output (at 180.34 114.3 0) (effects (font (size 1.27 1.27)) (justify right)))
  (pin "NET68" output (at 180.34 116.84 0) (effects (font (size 1.27 1.27)) (justify right)))
  (pin "NET69" output (at 180.34 119.38 0) (effects (font (size 1.27 1.27)) (justify right)))
  (pin "NET70" output (at 180.34 121.92 0) (effects (font (size 1.27 1.27)) (justify right)))
  (pin "NET71" output (at 180.34 124.46 0) (effects (font (size 1.27 1.27)) (justify right)))
  (pin "NET72" output (at 180.34 127 0) (effects (font (size 1.27 1.27)) (justify right)))
  (pin "NET73" output (at 180.34 129.54 0) (effects (font (size 1.27 1.27)) (justify right)))
  (pin "NET74" output (at 180.34 132.08 0) (effects (font (size 1.27 1.27)) (justify right)))
  (pin "NET75" output (at 180.34 134.62 0) (effects (font (size 1.27 1.27)) (justify right)))
  (pin "NET76" output (at 180.34 137.16 0) (effects (font (size 1.27 1.27)) (justify right)))
  (pin "NET77" output (at 180.34 139.7 0) (effects (font (size 1.27 1.27)) (justify right)))
  (pin "NET78" output (at 180.34 142.24 0) (effects (font (size 1.27 1.27)) (justify right)))
  (pin "NET79" output (at 180.34 144.78 0) (effects (font (size 1.27 1.27)) (justify right)))
  (pin "NET80" output (at 180.34 147.32 0) (effects (font (size 1.27 1.27)) (justify right)))
  (pin "NET81" output (at 180.34 149.86 0) (effects (font (size 1.27 1.27)) (justify right)))
  (pin "NET82" output (at 180.34 152.4 0) (effects (font (size 1.27 1.27)) (justify right)))
  (pin "NET83" output (at 180.34 154.94 0) (effects (font (size 1.27 1.27)) (justify right)))
  (pin "NET84" output (at 180.34 157.48 0) (effects (font (size 1.27 1.27)) (justify right)))
  (pin "NET85" output (at 180.34 160.02 0) (effects (font (size 1.27 1.27)) (justify right)))
  (pin "NET86" output (at 180.34 162.56 0) (effects (font (size 1.27 1.27)) (justify right)))
  (pin "NET87" output (at 180.34 165.1 0) (effects (font (size 1.27 1.27)) (justify right)))
  (pin "NET88" output (at 180.34 167.64 0) (effects (font (size 1.27 1.27)) (justify right)))
  (pin "NET33" input (at 146.05 91.44 180) (effects (font (size 1.27 1.27)) (justify left)))
  (pin "NET35" input (at 146.05 93.98 180) (effects (font (size 1.27 1.27)) (justify left)))
  (pin "NET36" input (at 146.05 96.52 180) (effects (font (size 1.27 1.27)) (justify left)))
  (pin "NET37" input (at 146.05 99.06 180) (effects (font (size 1.27 1.27)) (justify left)))
  (pin "NET38" input (at 146.05 101.6 180) (effects (font (size 1.27 1.27)) (justify left)))
  (pin "NET34" input (at 146.05 88.9 180) (effects (font (size 1.27 1.27)) (justify left))))
 (sheet_instances
  (path ""
   (page "1")))
 (embedded_fonts no))
